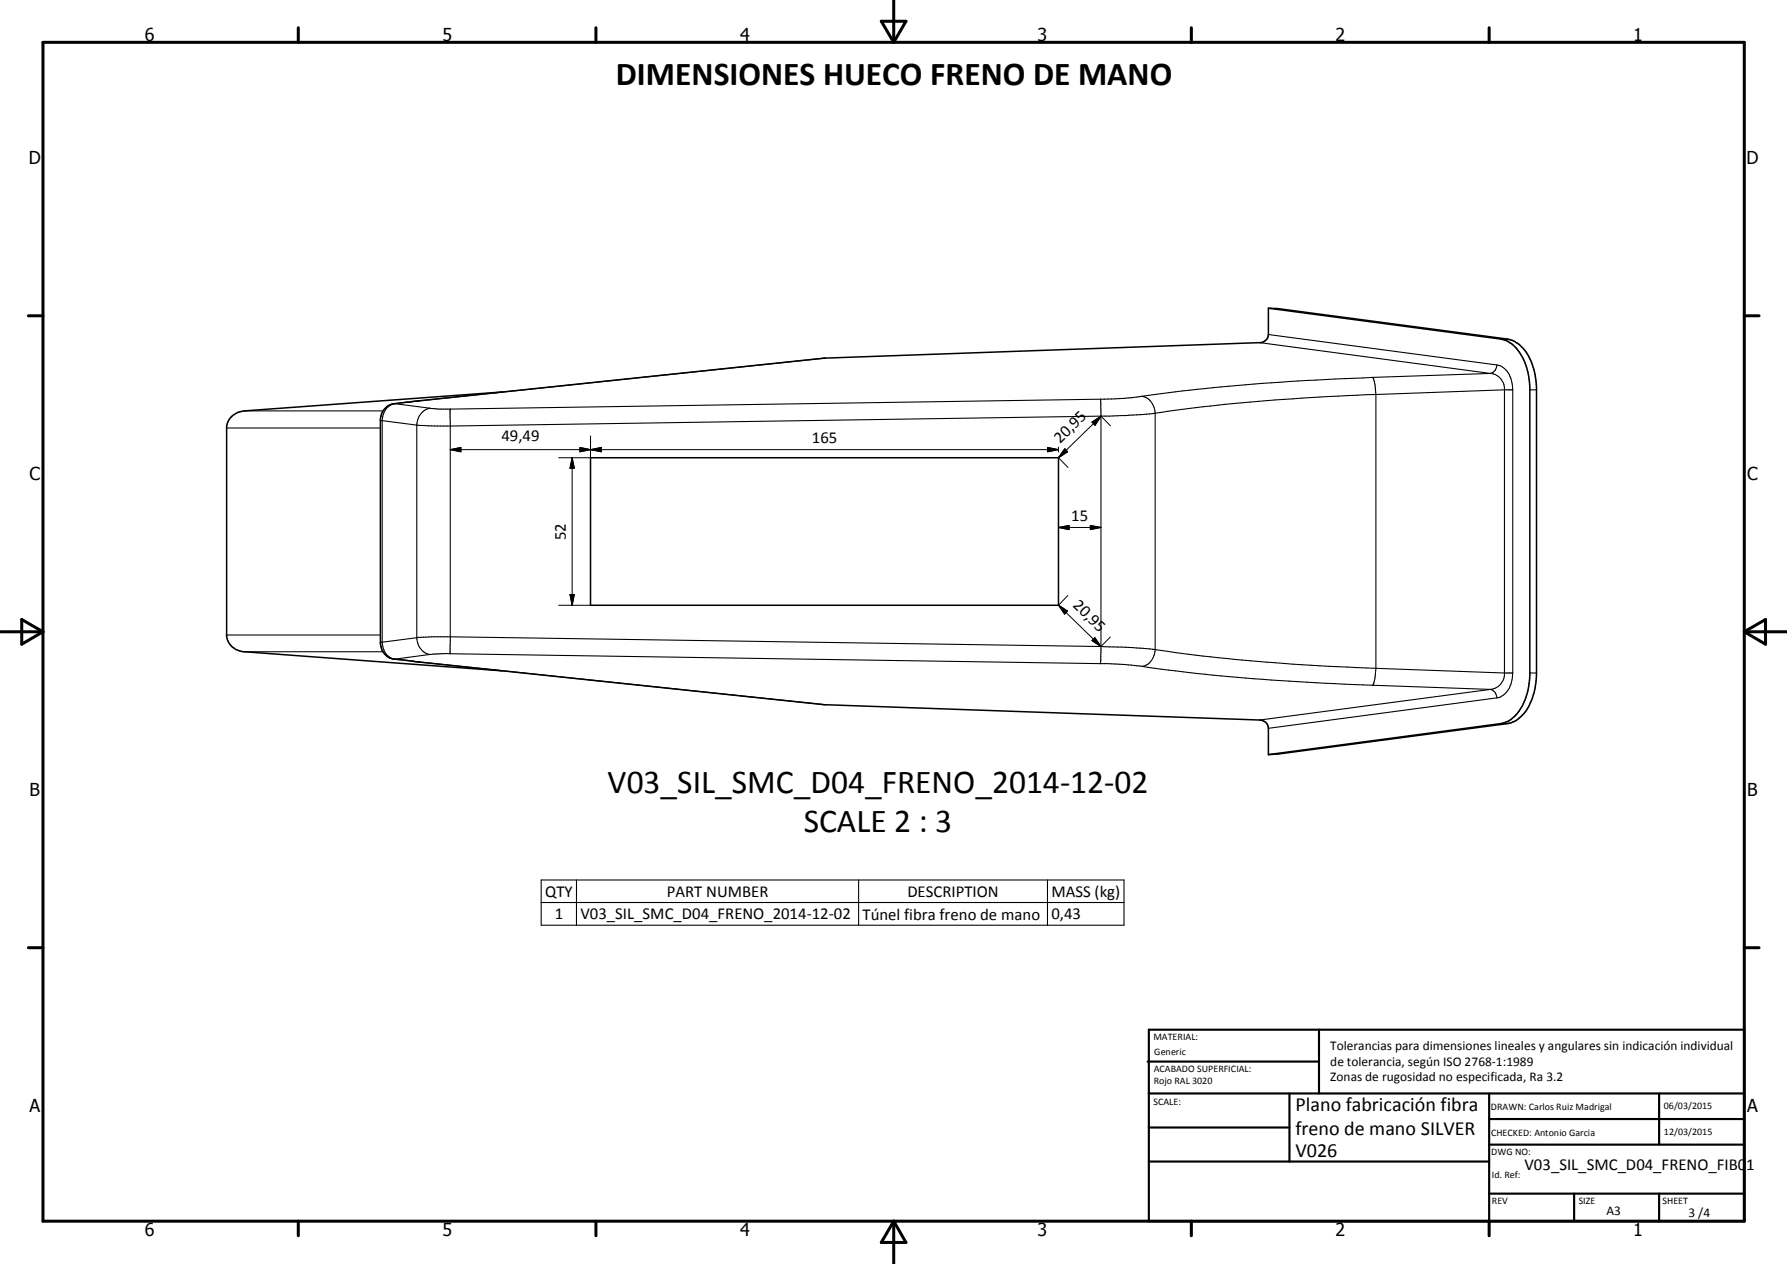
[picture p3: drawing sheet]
<svg xmlns="http://www.w3.org/2000/svg" width="420mm" height="297mm" viewBox="0 0 420 297" stroke-linecap="round" stroke-linejoin="round" font-family="sans-serif">
<path d="M298.2 72.4l2.2 .1 54 7.2a7.5 7.5 0 0 1 5.5 5.1l1 3.2 .4 3v67.7l-.2 1.9a15.6 15.6 0 0 1-2.3 6.4 6.7 6.7 0 0 1-4.1 3l-54.3 7.2-2.2 .1M298.2 72.4v6.2a2.03 2.03 0 0 1-2 1.9l-102.5 3.7-101 10.7a3.9 3.9 0 0 0-3.3 3.6v52.8a3.9 3.9 0 0 0 3.3 3.6l101 10.7 102.5 3.6a2.03 2.03 0 0 1 2 2v6.1M298.2 72.4l54.6 7.3a7.3 7.3 0 0 1 5.4 4.7 16.5 16.5 0 0 1 1.5 6.6v67.7a14.9 14.9 0 0 1-3.6 9.6l-1.4 1.2-1.6 .5-54.9 7.3M118.1 92.1l-60.7 4.5a4.4 4.4 0 0 0-4.1 3.5v49.5a4.3 4.3 0 0 0 4.1 3.6l60.7 4.4M138.8 107.6h110.1v34.6h-110.1z" fill="none" stroke="#000" stroke-width=".35"/>
<g fill="none" stroke="#000" stroke-width=".25">
<path d="M298.2 78.6l53.7 7.2M352.8 79.7h1.6M57.4 96.6h32.7M89.4 98.8h.5M89.9 98.8l8.1 1.1M89.9 98.8v52.1M92.7 94.9h.2M92.9 94.9l8.2 1M92.9 94.9a3.8 3.8 0 0 0-3 3.9M95.7 94.5l-2.8 .4M98 99.9v50M98.5 94.2h.2"/>
<path d="M98.7 94.2l-3.2 .3M101.1 95.9l2.1 .2h2.6M101.1 95.9a4 4 0 0 0-3.1 4M105.8 96.1v57.5M194 84.2l-95.3 10M258.8 93.8l-153 2.3M258.8 93.8v62.2M268.5 93.1a4 4 0 0 1 3.1 4M271.6 97.1l-2.8 .3-8 .4-154.9 2.3-7.9-.2M271.6 97.1v55.6M296.2 80.5l54.2 7.3M322.7 88.7l.6 1.7 .2 2.3"/>
<path d="M322.7 88.7a520.5 520.5 0 0 0-58.2 4.9l-5.7 .2M323.5 92.7v64.4a8.9 8.9 0 0 1-.8 3.9M323.5 92.7l-6.6 .3a473.6 473.6 0 0 0-39.1 3.2l-6.2 .9M350.4 87.8a3.6 3.6 0 0 1 3.3 3.4v67.3a3.6 3.6 0 0 1-3.3 3.5M350.4 87.8l-27.7 .9M351.9 85.8a1.99 1.99 0 0 1-1.5 2M351.9 85.8a5.2 5.2 0 0 1 3.7 5.3l.1 .5M355.7 91.6l-32.2 1.1M355.7 91.6v66.6M359.7 91.6h1.6M53.3 100.6h36.1M53.3 149.2h36.1"/>
<path d="M57.4 153.2h32.7M89.4 150.9h.5M89.9 150.9a3.8 3.8 0 0 0 3 4M92.7 154.9h.2M92.9 154.9l2.8 .3M95.5 155.2h.2M95.7 155.2l3 .4M98 149.9l-8.1 1M98 149.9a3.9 3.9 0 0 0 3.1 3.9M98 149.9l7.9-.3 153 2.3 7.4 .3 5.3 .5M98.5 155.6h.2M98.7 155.6l95.3 10"/>
<path d="M101.1 153.8l-8.2 1.1M105.8 153.6l153 2.4M105.8 153.6l-4.7 .2M258.8 156l5.7 .2 4 .4M268.5 156.6l13 1.7 17.4 1.5 17.1 1 34.4 1.2M271.6 152.7l9.5 1.3 7.1 .7a561.4 561.4 0 0 0 30.9 2.2l36.6 1.3M271.6 152.7a3.9 3.9 0 0 1-3.1 3.9M355.7 158.2a5.7 5.7 0 0 1-3.4 5.8h-.4M359.7 158.2h1.6M350.4 162a1.99 1.99 0 0 1 1.5 2M350.4 162l-54.2 7.2M351.9 164l-53.7 7.2"/>
<path d="M352.8 170.1h1.6M127.2 206.8h137.1v10.6h-137.1zM127.2 212.1h137.1M135.5 206.8v10.6M201.9 206.8v10.6M246.3 206.8v10.6"/>
</g>
<g fill="none" stroke="#000" stroke-width=".71">
<path d="M10.1 9.9h400v277.1h-400zM70.1 6.5v3.4M140.1 6.5v3.4M207.2 5h5.8l-2.9 4.9zM210.1 0v9.9M280.1 6.5v3.4M350.1 6.5v3.4M6.7 74.2h3.4M410.1 74.2h3.5M.1 148.5h10M5.1 145.6l5 2.9-5 2.9zM410.1 148.5h10"/>
<path d="M410.1 148.5l5-2.9v5.8zM6.7 222.7h3.4M410.1 222.7h3.5M70.1 287v3.4M140.1 287v3.4M210.1 287v10M210.1 287l2.9 5h-5.8zM280.1 287v3.4M350.1 287v3.4"/>
</g>
<g fill="none" stroke="#000" stroke-width=".51">
<path d="M269.8 249.5h40.3M270.1 242h140v45h-140zM270.1 257h140M303.2 257v16M310.1 242v15M350.1 257v30M390.1 257v12M270.1 265h33.1M270.1 273h80M350.1 269h60M350.1 263h60M350.1 280.5h60"/>
<path d="M370.1 280.5v6.5M390.1 280.5v6.5"/>
</g>
<g fill="none" stroke="#000" stroke-width=".24">
<path d="M256.7 99.2l2.2-1.4-1.4 2.1zM258.9 97.8l-10 9.8M258.9 97.8l2.2 2.3M105.9 105.7l2.5-.5v1zM105.9 105.7h143M134.5 107.6l.5 2.4h-1zM134.5 107.6v34.6M136.3 105.2l2.5 .5-2.5 .5zM138.8 105.7l2.6-.5v1zM138.8 102.5v5.1h-7.5M246.3 105.2l2.6 .5-2.6 .5zM248.9 105.1v1.1"/>
<path d="M248.9 107.4v.2M248.9 107.6l2.2 2.3M250.3 105.5l.7 .7-2.1 1.4zM134 139.7h1l-.5 2.5zM248.9 124l2.5-.5v1zM248.9 124h10M251.1 140l-2.2 2.2M256.4 123.5l2.5 .5-2.5 .5zM131.3 142.2h7.5M248.9 142.2l2.1 1.4-.7 .7zM248.9 142.2l10 9.7M256.7 150.5l.7-.6 1.5 2z"/>
<path d="M257.4 149.9l1.5 2-2.2-1.4zM261.1 149.7l-2.2 2.2"/>
</g>
<path d="M256.7 99.2l2.2-1.4-1.4 2.1zM105.9 105.7l2.5-.5v1zM134.5 107.6l.5 2.4h-1zM136.3 105.2l2.5 .5-2.5 .5zM138.8 105.7l2.6-.5v1zM246.3 105.2l2.6 .5-2.6 .5zM250.3 105.5l.7 .7-2.1 1.4zM134 139.7h1l-.5 2.5zM248.9 124l2.5-.5v1zM256.4 123.5l2.5 .5-2.5 .5zM248.9 142.2l2.1 1.4-.7 .7zM257.4 149.9l1.5 2-2.2-1.4z" fill="#000"/>
<g font-size="7.9">
<text x="144.8" y="19.9">DIMENSIONES HUECO FRENO DE MANO</text>
<text x="142.9" y="186.4">V03_SIL_SMC_D04_FRENO_2014-12-02</text>
<text x="189" y="195.5">SCALE 2 : 3</text>
</g>
<g font-size="4.7">
<text x="304.6" y="261.2">Plano fabricación fibra</text>
<text x="304.6" y="266.6">freno de mano SILVER</text>
<text x="304.6" y="272">V026</text>
</g>
<g font-size="4.2">
<text x="34" y="9.6">6</text>
<text x="104" y="9.6">5</text>
<text x="174" y="9.6">4</text>
<text x="244" y="9.6">3</text>
<text x="314" y="9.6">2</text>
<text x="384" y="9.6">1</text>
<text x="6.8" y="38.7">D</text>
<text x="410.6" y="38.7">D</text>
<text x="7" y="112.9">C</text>
<text x="410.8" y="112.9">C</text>
<text x="7" y="187.1">B</text>
<text x="410.8" y="187.1">B</text>
<text x="7" y="261.4">A</text>
<text x="410.8" y="261.4">A</text>
<text x="34" y="290.4">6</text>
<text x="104" y="290.4">5</text>
<text x="174" y="290.4">4</text>
<text x="244" y="290.4">3</text>
<text x="314" y="290.4">2</text>
<text x="384" y="290.4">1</text>
</g>
<g font-size="3.9">
<text x="117.9" y="103.6">49,49</text>
<text x="190.9" y="104.1">165</text>
<text x="249.2" y="104.4" transform="rotate(-44 249.2 104.4)">20,95</text>
<text x="251.9" y="122.4">15</text>
<text x="133" y="126.9" transform="rotate(-90 133 126.9)">52</text>
<text x="252.1" y="142.5" transform="rotate(44 252.1 142.5)">20,95</text>
<text x="128.2" y="210.7">QTY</text>
<text x="156.8" y="210.7">PART NUMBER</text>
<text x="213.3" y="210.7">DESCRIPTION</text>
<text x="247.2" y="210.8">MASS (kg)</text>
<text x="130.4" y="216">1</text>
<text x="136.5" y="216">V03_SIL_SMC_D04_FRENO_2014-12-02</text>
<text x="202.8" y="216.1">Túnel fibra freno de mano</text>
<text x="247.2" y="216">0,43</text>
<text x="358.5" y="275">V03_SIL_SMC_D04_FRENO_FIB01</text>
</g>
<g font-size="3.1">
<text x="312.7" y="246.8">Tolerancias para dimensiones lineales y angulares sin indicación individual</text>
<text x="312.7" y="250.4">de tolerancia, según ISO 2768-1:1989</text>
<text x="312.7" y="254">Zonas de rugosidad no especificada, Ra 3.2</text>
<text x="377.7" y="285.6">A3</text>
<text x="397" y="285.9">3 /4</text>
</g>
<g font-size="2.4">
<text x="271.2" y="244.4">MATERIAL:</text>
<text x="271.3" y="252">ACABADO SUPERFICIAL:</text>
<text x="271.4" y="247.9">Generic</text>
<text x="271.3" y="254.6">Rojo RAL 3020</text>
<text x="271.2" y="259.7">SCALE:</text>
<text x="350.6" y="260.8">DRAWN: Carlos Ruiz Madrigal</text>
<text x="391.2" y="260.6">06/03/2015</text>
<text x="350.6" y="267">CHECKED: Antonio Garcia</text>
<text x="391.2" y="266.7">12/03/2015</text>
<text x="350.6" y="271.4">DWG NO:</text>
<text x="350.8" y="276.9">Id. Ref:</text>
<text x="350.8" y="282.8">REV</text>
<text x="371.2" y="282.9">SIZE</text>
<text x="390.9" y="282.9">SHEET</text>
</g>
</svg>
